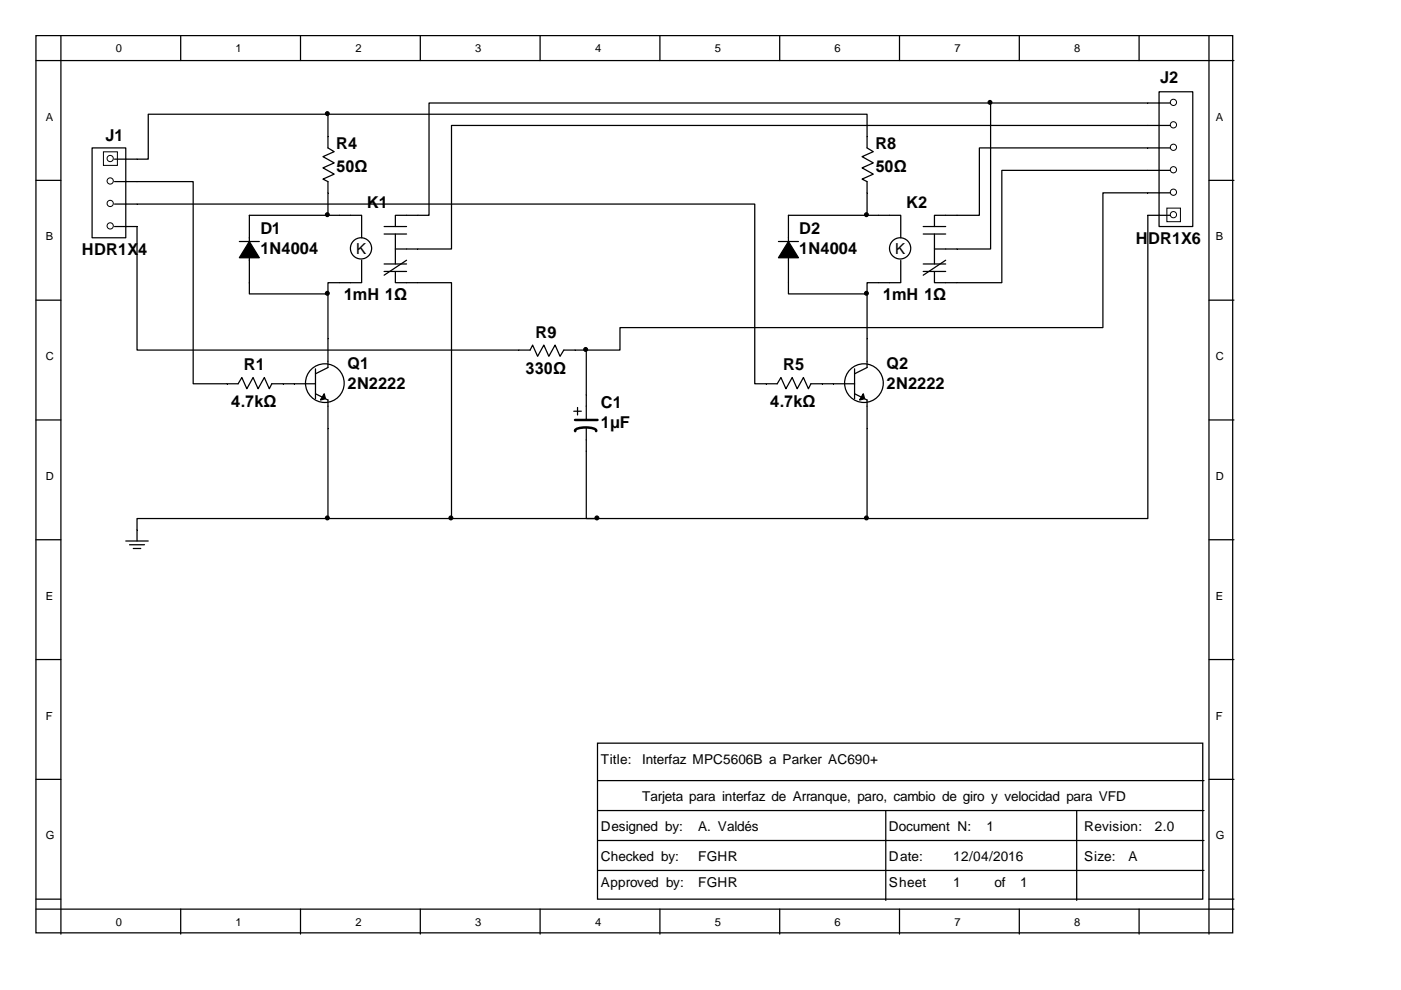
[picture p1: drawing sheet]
<svg xmlns="http://www.w3.org/2000/svg" width="297mm" height="210mm" viewBox="0 0 297 210" stroke-linecap="round" stroke-linejoin="round" font-family="sans-serif">
<g fill="none" stroke="#000" stroke-width=".26">
<path d="M7.6 7.5h253.8v190.3h-253.8zM7.6 12.8h254M12.9 7.5v190.5M38.3 7.5v5.3M63.7 7.5v5.3M89.1 7.5v5.3M114.5 7.5v5.3M139.9 7.5v5.3M165.3 7.5v5.3M190.7 7.5v5.3M216.1 7.5v5.3M241.5 7.5v5.3"/>
<path d="M245.7 19.5h7.2v28.5h-7.2zM256.3 7.5v190.5M7.6 38.2h5.3M19.5 31.4h7.2v19h-7.2zM24.3 38.5h16.7v42.9h9.5l.8-1.4 1 2.4 1.4-2.4 1 2.4 1.3-2.4 1.1 2.4 .5-1h9.3M69.5 24.2v7.2l1.4 .8-2.4 1 2.4 1.3-2.4 1.1 2.4 1.3-2.4 1.1 1 .5v7.1M69.5 24.2h114.3v7.2l1.4 .8-2.4 1 2.4 1.3-2.4 1.1 2.4 1.3-2.4 1.1 1 .5v7.1M69.5 24.2h-38.1v9.5h-7.1M210 21.8h-119v23.8h-7.2v2.4M210 21.8v31h-11.9M210 21.8h38.1M248.1 31.4h-40.5v14.2h-9.5v2.4"/>
<path d="M248.1 36.1h-35.7v23.8h-14.3v-2.3M248.1 26.6h-152.4v26.2h-11.9M256.3 38.2h5.3M24.3 43.3h135.7v38.1h4.8l.8-1.4 1 2.4 1.4-2.4 1 2.4 1.3-2.4 1.1 2.4 .5-1h9.3M24.3 48h4.8v26.2h83.3l.5-1 1.1 2.3 1.3-2.3 1.1 2.3 1.3-2.3 1 2.3 .8-1.3h4.8M50.7 51.2h4.3M76.7 50.4v-4.8h-23.8v16.7h16.6M76.7 55.2v4.7h-7.2v2.4M81.4 48h4.8M81.4 49.6h4.8M81.4 56h4.8M81.4 57.6h4.8"/>
<path d="M83.8 57.6v2.3h11.9v50M83.8 49.6v6.4M86.2 55.2l-4.8 3.1M165 51.2h4.3M191 50.4v-4.8h-23.8v16.7h16.6M191 55.2v4.7h-7.2v2.4M195.7 48h4.8M195.7 49.6h4.8M195.7 56h4.8M195.7 57.6h4.8M198.1 49.6v6.4M200.5 55.2l-4.8 3.1"/>
<path d="M248.1 45.6h-4.7v64.3h-59.6M248.1 40.9h-14.3v28.6h-102.4v4.7h-7.1M7.6 63.6h5.3M66.9 78.2v6.3M69.5 62.3v15.6l-2.6 1.4M124.3 74.2v14.8M181.2 78.2v6.3M183.8 62.3v15.6l-2.6 1.4M256.3 63.6h5.3M7.6 89h5.3M66.9 83.5l2.6 1.3v25.1M121.7 87.2h1.5"/>
<path d="M122.4 86.4v1.6M124.3 90.6v19.3h2.4M181.2 83.5l2.6 1.3v25.1M256.3 89h5.3M7.6 114.4h5.3M26.7 114.7h4.7M27.5 115.5h3.1M28.3 116.3h1.5M69.5 109.9h-40.4v4.8M69.5 109.9h114.3M256.3 114.4h5.3M7.6 139.8h5.3"/>
<path d="M256.3 139.8h5.3M126.7 157.6h128.3v33h-128.3zM7.6 165.2h5.3M126.7 165.5h128.6M126.7 171.9h128.6M126.7 178.2h128.6M187.8 171.9v19M228.3 171.9v19M256.3 165.2h5.3M7.6 190.6h5.3M7.6 192.8h254M38.3 192.8v5.2"/>
<path d="M63.7 192.8v5.2M89.1 192.8v5.2M114.5 192.8v5.2M126.7 184.6h128.6M139.9 192.8v5.2M165.3 192.8v5.2M190.7 192.8v5.2M216.1 192.8v5.2M241.5 192.8v5.2M256.3 190.6h5.3"/>
<circle cx="76.5" cy="52.7" r="2.25"/>
<circle cx="190.8" cy="52.7" r="2.25"/>
<circle cx="68.9" cy="81.2" r="4.1"/>
<circle cx="183.2" cy="81.2" r="4.1"/>
</g>
<g fill="#000" stroke="#000" stroke-width=".26">
<path d="M52.9 51.2l2.1 3.4h-4.3zM167.2 51.2l2.1 3.4h-4.3zM68.7 83.5l.3 1-1.1 .3zM183 83.5l.3 1-1.1 .3z"/>
<circle cx="69.4" cy="24.1" r=".4"/>
<circle cx="209.9" cy="21.7" r=".4"/>
<circle cx="69.4" cy="45.5" r=".4"/>
<circle cx="183.7" cy="45.5" r=".4"/>
<circle cx="69.4" cy="62.2" r=".4"/>
<circle cx="124.2" cy="74.1" r=".4"/>
<circle cx="183.7" cy="62.2" r=".4"/>
<circle cx="69.4" cy="109.8" r=".4"/>
<circle cx="95.6" cy="109.8" r=".4"/>
<circle cx="126.5" cy="109.8" r=".4"/>
<circle cx="183.7" cy="109.8" r=".4"/>
</g>
<g fill="#000">
<path d="M29 33.7l.1 .1zM29 38.5l.1 .1zM69.5 29l.1 .1zM183.8 29l.1 .1zM243.3 36.2l.1 .1zM243.3 31.3l.1 .1zM243.3 26.6l.1 .1zM243.3 21.9h.1zM29 43.3l.1 .1zM29 48l.1 .1zM52.8 45.6l.1 .1zM69.5 40.9l.1 .1z"/>
<path d="M71.9 45.6l.1 .1zM88.6 45.6v.1zM167.1 45.6l.1 .1zM183.8 40.9l.1 .1zM186.2 45.6l.1 .1zM202.9 45.6v.1zM243.3 45.6l.1 .1zM243.3 40.9l.1 .1zM52.8 60h.1zM69.5 71.8l.1 .1zM71.9 60h.1zM110 74.3l.1 .1z"/>
<path d="M121.9 74.3l.1 .1zM167.1 60h.1zM183.8 71.8l.1 .1zM186.2 60h.1zM48.1 81.4l.1 .1zM60 81.4l.1 .1zM62.4 81.4l.1 .1zM69.5 90.9h.1zM124.3 95.7l.1 .1zM124.3 83.7l.1 .1zM162.4 81.4l.1 .1zM174.3 81.4l.1 .1z"/>
<path d="M176.7 81.4l.1 .1zM183.8 90.9h.1zM29 112.4l.1 .1z"/>
</g>
<g fill="none" stroke="#000" stroke-width=".21">
<path d="M21.9 32.2h3v2.9h-3zM247.4 44.1h2.9v2.9h-2.9z"/>
<circle cx="23.4" cy="38.4" r=".66"/>
<circle cx="23.4" cy="33.6" r=".66"/>
<circle cx="248.8" cy="31.2" r=".66"/>
<circle cx="248.8" cy="36" r=".66"/>
<circle cx="248.8" cy="21.7" r=".66"/>
<circle cx="248.8" cy="26.5" r=".66"/>
<circle cx="23.4" cy="43.1" r=".66"/>
<circle cx="23.4" cy="47.9" r=".66"/>
<circle cx="248.8" cy="40.8" r=".66"/>
<circle cx="248.8" cy="45.5" r=".66"/>
</g>
<path d="M121.9 89h4.8M126.4 91.4v-.1a3.3 3.3 0 0 0-2.9-.6 1.46 1.46 0 0 0-1.6 .7h.1" fill="none" stroke="#000" stroke-width=".53"/>
<g font-size="3.5">
<text x="246" y="17.6">J2</text>
<text x="22.4" y="29.8">J1</text>
<text x="71.3" y="31.7">R4</text>
<text x="185.6" y="31.7">R8</text>
<text x="71.3" y="36.4">50Ω</text>
<text x="185.6" y="36.4">50Ω</text>
<text x="77.8" y="44.1">K1</text>
<text x="192.1" y="44.1">K2</text>
<text x="55.2" y="49.6">D1</text>
<text x="55.2" y="53.9">1N4004</text>
<text x="169.4" y="49.6">D2</text>
<text x="169.4" y="53.9">1N4004</text>
<text x="240.8" y="51.7">HDR1X6</text>
<text x="17.4" y="54.1">HDR1X4</text>
<text x="72.9" y="63.7">1mH 1Ω</text>
<text x="187.2" y="63.7">1mH 1Ω</text>
<text x="113.5" y="71.6">R9</text>
<text x="51.7" y="78.5">R1</text>
<text x="73.7" y="78.2">Q1</text>
<text x="73.7" y="82.5">2N2222</text>
<text x="111.4" y="79.3">330Ω</text>
<text x="166" y="78.5">R5</text>
<text x="188" y="78.2">Q2</text>
<text x="188" y="82.5">2N2222</text>
<text x="49" y="86.2">4.7kΩ</text>
<text x="127.4" y="86.5">C1</text>
<text x="163.3" y="86.2">4.7kΩ</text>
<text x="127.4" y="90.7">1µF</text>
</g>
<g font-size="3.2">
<text x="75.5" y="53.8">K</text>
<text x="189.8" y="53.8">K</text>
</g>
<g font-size="2.9">
<text x="127.4" y="161.9">Title:</text>
<text x="136.1" y="161.9">Interfaz MPC5606B a Parker AC690+</text>
<text x="136.1" y="169.8">Tarjeta para interfaz de Arranque, paro, cambio de giro y velocidad para VFD</text>
<text x="127.4" y="176.1">Designed by:</text>
<text x="148" y="176.1">A. Valdés</text>
<text x="188.5" y="176.1">Document N:</text>
<text x="209.1" y="176.1">1</text>
<text x="229.9" y="176.1">Revision:</text>
<text x="244.9" y="176.1">2.0</text>
<text x="127.4" y="182.5">Checked by:</text>
<text x="148" y="182.5">FGHR</text>
<text x="188.5" y="182.5">Date:</text>
<text x="202.1" y="182.5">12/04/2016</text>
<text x="229.9" y="182.5">Size:</text>
<text x="239.3" y="182.5">A</text>
<text x="127.4" y="188.1">Approved by:</text>
<text x="148" y="188.1">FGHR</text>
<text x="188.5" y="188.1">Sheet</text>
<text x="202.1" y="188.1">1</text>
<text x="210.8" y="188.1">of</text>
<text x="216.3" y="188.1">1</text>
</g>
<g font-size="2.4">
<text x="24.6" y="11.1">0</text>
<text x="50" y="11.1">1</text>
<text x="75.4" y="11.1">2</text>
<text x="100.8" y="11.1">3</text>
<text x="126.2" y="11.1">4</text>
<text x="151.6" y="11.1">5</text>
<text x="177" y="11.1">6</text>
<text x="202.4" y="11.1">7</text>
<text x="227.8" y="11.1">8</text>
<text x="9.7" y="25.6">A</text>
<text x="257.8" y="25.6">A</text>
<text x="9.7" y="51">B</text>
<text x="257.8" y="51">B</text>
<text x="9.7" y="76.4">C</text>
<text x="257.8" y="76.4">C</text>
<text x="9.7" y="101.8">D</text>
<text x="257.8" y="101.8">D</text>
<text x="9.7" y="127.2">E</text>
<text x="257.8" y="127.2">E</text>
<text x="9.7" y="152.6">F</text>
<text x="257.8" y="152.6">F</text>
<text x="9.7" y="178">G</text>
<text x="257.8" y="178">G</text>
<text x="24.6" y="196.3">0</text>
<text x="50" y="196.3">1</text>
<text x="75.4" y="196.3">2</text>
<text x="100.8" y="196.3">3</text>
<text x="126.2" y="196.3">4</text>
<text x="151.6" y="196.3">5</text>
<text x="177" y="196.3">6</text>
<text x="202.4" y="196.3">7</text>
<text x="227.8" y="196.3">8</text>
</g>
</svg>
